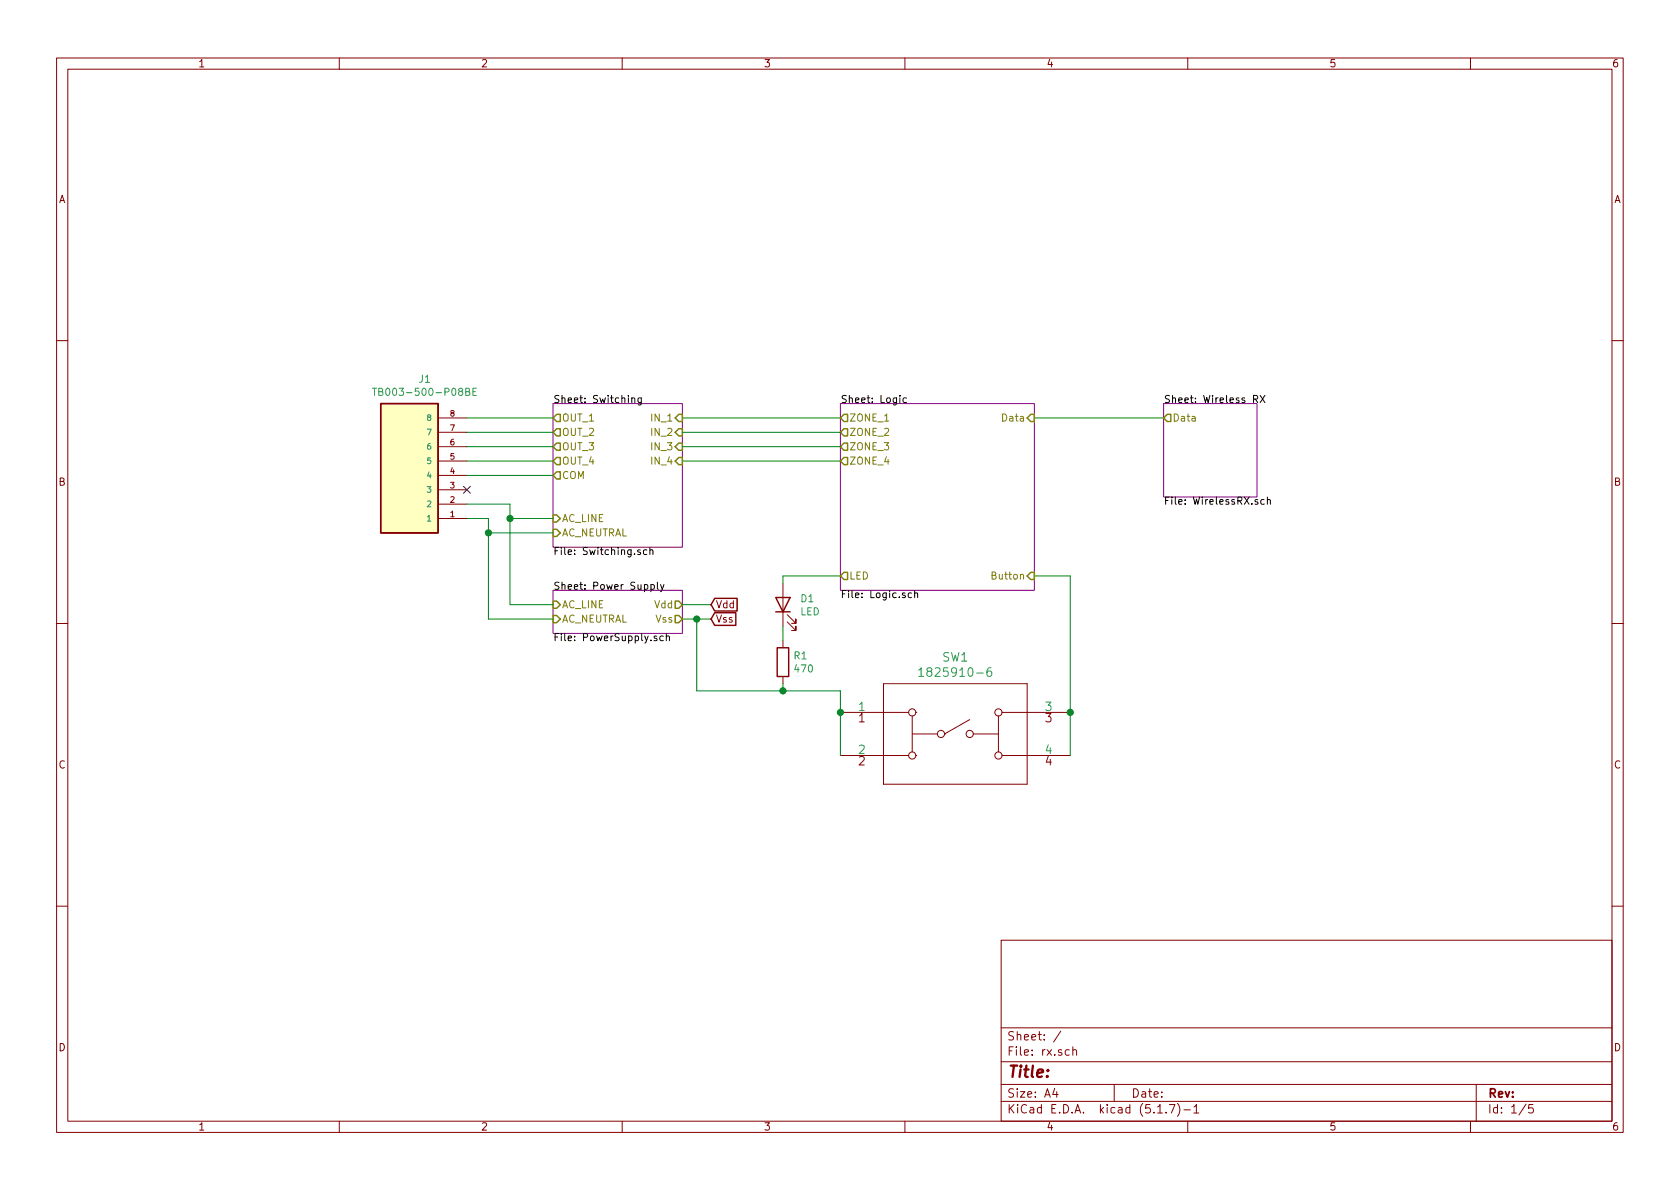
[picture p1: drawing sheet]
<svg xmlns="http://www.w3.org/2000/svg" width="297mm" height="210mm" viewBox="0 0 297 210" stroke-linecap="round" stroke-linejoin="round" font-family="sans-serif">
<g fill="none" stroke="#840000" stroke-width=".18">
<path d="M10 10.3h277v189.9h-277zM12 12.2h273v186.1h-273zM60 10.3v1.9M110 10.3v1.9M160 10.3v1.9M210 10.3v1.9M260 10.3v1.9M10 60.2h2M77.5 79h5M77.5 76.4h5M77.5 73.9h5M285 60.2h2"/>
<path d="M77.5 91.7h5M77.5 89.1h5M77.5 86.6h5M77.5 84.1h5M77.5 81.5h5M10 110.3h2M138.4 103.1v7.6M138.4 113.3v1.2M138.4 119.6v1.3M139.2 110l1.5 1.5v-.8v.8h-.7M139.2 108.7l1.5 1.5v-.7v.7h-.7M285 110.3h2"/>
<path d="M148.6 133.6h12.1M148.6 126h12.1M156.2 120.9h25.4v17.8h-25.4zM161.3 129.8h4.4M161.3 126.6v6.4M161.9 133.6h.1M161.9 126h.1M167 129.8h.1M171.4 127.2l-4.4 2.6M172.1 129.8h4.4M176.5 126.6v6.4M177.2 133.6h12"/>
<path d="M177.2 126h12M10 160.2h2M177 166.3h108v32h-108zM285 160.2h2M60 198.3v1.9M110 198.3v1.9M160 198.3v1.9M177 194.8h108M177 191.8h108M177 187.8h108M177 181.8h108M186.5 192.5l-.4 1h1"/>
<path d="M186.8 193v1M187.6 182.3l-1.3 2M189.1 185.7l-.5-.1-.3 .3 .1 .6 .2 .1 .5-.1M189.7 185.7h.1a.37 .37 0 0 1 .5 .1v.8M189.7 185.1v1.5M197 191.8v3M204.7 196.8h.8M206.2 196.7v.1M206.8 195.3h.9l-.6 1.5M208.2 195.1a1.71 1.71 0 0 1 0 2.3M209.3 196.3h1.2M210 198.3v1.9"/>
<path d="M211.1 195.8l.4-.5v1.5M211.1 196.8h.9M260 198.3v1.9M261 191.8v6.5M269.8 195.2l-1.2 2M271 195.3h-.7v.7l.2-.1 .5 .1 .1 .2-.1 .5-.2 .1-.5-.1"/>
<circle cx="161.3" cy="126" r=".63"/>
<circle cx="161.3" cy="133.6" r=".63"/>
<circle cx="166.4" cy="129.8" r=".63"/>
<circle cx="171.4" cy="129.8" r=".63"/>
<circle cx="176.5" cy="126" r=".63"/>
<circle cx="176.5" cy="133.6" r=".63"/>
</g>
<path d="M97.8 71.4h22.8v25.4h-22.8zM148.6 71.4h34.3v33h-34.3zM205.7 71.4h16.5v16.5h-16.5zM97.8 104.4h22.8v7.6h-22.8z" fill="none" stroke="#840084" stroke-width=".18"/>
<g fill="none" stroke="#000" stroke-width=".18">
<path d="M111.7 70.5l.2-.1h.3v.8M111.7 70.4v.8M113.4 70.4l-.1 1.1-.1 .1-.3-.1M113.4 70.4h-.4l-.2 .2 .1 .5h.5M159.1 69.9v.1M159.1 70.4v.8M160.3 70.4h-.4l-.2 .2 .1 .5h.5M221.6 70.6l.7-.1v-.5l-.7-.1v1.3M221.9 70.6l.5 .6M222.8 69.9l.8 1.3M223.6 69.9l-.8 1.3M113.2 97.3l-.3-.1-.2 .2 .1 .2 .4 .1v.3h-.5"/>
<path d="M114.4 97.3l-.4-.1-.2 .3 .1 .5h.5M114.9 97.4l.2-.2 .3 .1v.8M114.9 96.8v1.3M223.5 88.4l-.3-.1-.3 .3 .1 .5h.5M224.1 88.5l.2-.2 .3 .1v.8M224.1 87.9v1.3M115.1 103.4h.3l.3 .2-.1 .6h-.5M115.1 103.4v1.2M116.1 112.5h-.3l-.2 .1 .1 .2 .4 .1v.4h-.5M116.2 102.9v1.1l.2 .2M116.8 103.4l.3 .8M117.3 112.5h-.4l-.2 .2 .1 .6h.5"/>
<path d="M117.4 103.4l-.4 1.1-.2 .1M117.8 112.6l.2-.1h.3l.1 .8M117.8 112v1.3M161.2 104.9l-.4-.1-.2 .3 .1 .5h.5M161.7 105l.2-.2 .3 .1 .1 .8M161.7 104.4v1.3"/>
</g>
<g fill="none" stroke="#848400" stroke-width=".25">
<path d="M97.8 73.9l.6-.6h.7v1.2h-.7zM97.8 79l.6-.6h.7v1.2h-.7zM98.4 75.8h.7v1.3h-.7l-.6-.7zM119.4 76.4l.6-.6h.6v1.3h-.6zM120 73.3h.6v1.2h-.6l-.6-.6zM120 78.4h.6v1.2h-.6l-.6-.6zM149.2 73.3h.7v1.2h-.7l-.6-.6zM149.2 75.8h.7v1.3h-.7l-.6-.7zM149.2 78.4h.7v1.2h-.7l-.6-.6zM182.2 73.3h.7v1.2h-.7l-.6-.6zM206.4 73.3h.6v1.2h-.6l-.7-.6zM97.8 91.1h.6l.7 .6-.7 .6h-.6z"/>
<path d="M97.8 93.6h.6l.7 .6-.7 .7h-.6zM98.4 80.9h.7v1.3h-.7l-.6-.7zM98.4 83.4h.7v1.3h-.7l-.6-.6zM119.4 81.5l.6-.6h.6v1.3h-.6zM149.2 80.9h.7v1.3h-.7l-.6-.7zM97.8 106.3h.6l.7 .6-.7 .7h-.6zM97.8 108.8h.6l.7 .7-.7 .6h-.6zM119.4 106.3h.6l.6 .6-.6 .7h-.6zM119.4 108.8h.6l.6 .7-.6 .6h-.6zM149.2 101.2h.7v1.3h-.7l-.6-.7zM182.2 101.2h.7v1.3h-.7l-.6-.7z"/>
</g>
<path d="M67.3 71.4h10.2v22.8h-10.2zM126.4 105.8h3.9v2.2h-3.9l-.7-1.1zM126.4 108.4h3.7v2.2h-3.7l-.7-1.1zM137.2 105.7h2.5l-1.3 2.5zM137.2 108.2h2.5M137.4 114.5h2v5.1h-2z" fill="none" stroke="#840000" stroke-width=".25"/>
<path d="M65.8 68.7h.8M66.2 68.7v1.2M67 69.3l.5-.1 .2-.2-.1-.2-.6-.1v1.2h.5l.2-.1v-.3l-.3-.2M82.3 69.3l.6-.1 .1-.4-.7-.1v1.2h.5l.3-.2v-.2l-.3-.2M83.6 69.3h.4M84.2 68.7h-.6v1.2h.6M162.4 118.5l.5-.4v1.5M162.4 119.6h.9M175.2 118.1a.59 .59 0 0 0-.7 .6v.8a.48 .48 0 0 0 .8 0l.1-.6-.2-.2h-.4l-.3 .2" fill="none" stroke="#008484" stroke-width=".18"/>
<path d="M67.3 71.4h10.2v22.8h-10.2z" fill="#ffffc2" stroke="#ffffc2" stroke-width=".18"/>
<g fill="none" stroke="#008400" stroke-width=".18">
<path d="M82.5 73.9h15.3M82.5 76.4h15.3M82.5 79h15.3M120.6 73.9h28M120.6 76.4h28M120.6 79h28M182.9 73.9h22.8M82.5 91.7h3.9v17.8h11.4M82.5 89.1h7.7v17.8h7.6M82.5 84.1h15.3M82.5 81.5h15.3M86.4 94.2h11.4"/>
<path d="M90.2 91.7h7.6M120.6 81.5h28M120.6 109.5h5.1M120.6 106.9h5.1M123.2 109.5v12.7h25.4v11.4M138.4 110.7v2.6M148.6 101.8h-10.2v1.3M182.9 101.8h6.3v31.8M138.4 120.9v1.3"/>
</g>
<g fill="#008400" stroke="#008400" stroke-width=".25">
<circle cx="123.2" cy="109.5" r=".51"/>
<circle cx="138.4" cy="122.2" r=".51"/>
<circle cx="90.2" cy="91.7" r=".51"/>
<circle cx="148.6" cy="126" r=".51"/>
<circle cx="189.2" cy="126" r=".51"/>
<circle cx="86.4" cy="94.2" r=".51"/>
</g>
<path d="M81.9 86l1.3 1.2M83.2 86l-1.3 1.2" fill="none" stroke="#000084" stroke-width=".18"/>
<text font-size="2.8" fill="#840000" x="178" y="190.5">Title:</text>
<g font-size="2.1" fill="#008484">
<text x="163.8" y="119.7">1825910-6</text>
<text x="166.6" y="117">SW1</text>
<text x="151.8" y="125.7">1</text>
<text x="184.8" y="125.7">3</text>
<text x="151.8" y="133.3">2</text>
<text x="184.8" y="133.3">4</text>
</g>
<g font-size="2.1" fill="#840000">
<text x="151.8" y="127.7">1</text>
<text x="184.8" y="127.7">3</text>
<text x="151.8" y="135.4">2</text>
<text x="184.8" y="135.4">4</text>
<text x="178" y="184">Sheet: /</text>
<text x="178" y="186.7">File: rx.sch</text>
<text x="178" y="196.9">KiCad E.D.A. kicad (5.1.7)-1</text>
<text x="178" y="194.1">Size: A4</text>
<text x="200" y="194.1">Date:</text>
<text x="263" y="194.1">Rev:</text>
<text x="263" y="196.9">Id: 1/5</text>
</g>
<g font-size="1.8" fill="#840000">
<text x="35" y="11.9">1</text>
<text x="85" y="11.9">2</text>
<text x="135" y="11.9">3</text>
<text x="185" y="11.9">4</text>
<text x="235" y="11.9">5</text>
<text x="285" y="11.9">6</text>
<text x="10.4" y="35.9">A</text>
<text x="285.4" y="35.9">A</text>
<text x="10.4" y="85.9">B</text>
<text x="285.4" y="85.9">B</text>
<text x="126.5" y="107.6">Vdd</text>
<text x="126.5" y="110.1">Vss</text>
<text x="10.4" y="135.9">C</text>
<text x="285.4" y="135.9">C</text>
<text x="10.4" y="185.9">D</text>
<text x="285.4" y="185.9">D</text>
<text x="35" y="199.9">1</text>
<text x="85" y="199.9">2</text>
<text x="135" y="199.9">3</text>
<text x="185" y="199.9">4</text>
<text x="235" y="199.9">5</text>
<text x="285" y="199.9">6</text>
</g>
<g font-size="1.8" fill="#008484">
<text x="67.6" y="70">TB003-500-P08BE</text>
<text x="74.1" y="67.7">J1</text>
<text x="141.6" y="106.5">D1</text>
<text x="141.5" y="108.8">LED</text>
<text x="140.4" y="116.6">R1</text>
<text x="140.6" y="118.9">470</text>
</g>
<g font-size="1.8">
<text x="97.8" y="71.3">Sheet: Switching</text>
<text x="148.6" y="71.3">Sheet: Logic</text>
<text x="205.7" y="71.3">Sheet: Wireless RX</text>
<text x="205.7" y="89.2">File: WirelessRX.sch</text>
<text x="97.8" y="98.1">File: Switching.sch</text>
<text x="97.8" y="104.3">Sheet: Power Supply</text>
<text x="148.6" y="105.8">File: Logic.sch</text>
<text x="97.8" y="113.4">File: PowerSupply.sch</text>
</g>
<g font-size="1.8" fill="#848400">
<text x="99.3" y="74.5">OUT_1</text>
<text x="99.3" y="77.1">OUT_2</text>
<text x="115.4" y="74.5">IN_1</text>
<text x="115.4" y="77.1">IN_2</text>
<text x="150.1" y="74.5">ZONE_1</text>
<text x="150.1" y="77.1">ZONE_2</text>
<text x="177.5" y="74.5">Data</text>
<text x="207.3" y="74.5">Data</text>
<text x="99.3" y="79.6">OUT_3</text>
<text x="99.3" y="82.2">OUT_4</text>
<text x="115.4" y="79.6">IN_3</text>
<text x="115.4" y="82.2">IN_4</text>
<text x="150.1" y="82.2">ZONE_4</text>
<text x="150.1" y="79.6">ZONE_3</text>
<text x="99.3" y="84.7">COM</text>
<text x="99.3" y="92.3">AC_LINE</text>
<text x="99.3" y="94.9">AC_NEUTRAL</text>
<text x="99.3" y="107.6">AC_LINE</text>
<text x="115.8" y="107.6">Vdd</text>
<text x="150.1" y="102.5">LED</text>
<text x="175.7" y="102.5">Button</text>
<text x="99.3" y="110.1">AC_NEUTRAL</text>
<text x="116" y="110.1">Vss</text>
</g>
<g font-size="1.4" fill="#008484">
<text x="75.7" y="77">7</text>
<text x="75.7" y="74.4">8</text>
<text x="75.7" y="82">5</text>
<text x="75.7" y="79.5">6</text>
<text x="75.7" y="89.7">2</text>
<text x="75.7" y="87.1">3</text>
<text x="75.7" y="84.6">4</text>
<text x="75.7" y="92.2">1</text>
</g>
<g font-size="1.4" fill="#840000">
<text x="79.6" y="76.2">7</text>
<text x="79.6" y="73.7">8</text>
<text x="79.6" y="83.8">4</text>
<text x="79.6" y="81.3">5</text>
<text x="79.6" y="78.7">6</text>
<text x="79.6" y="88.9">2</text>
<text x="79.6" y="86.4">3</text>
<text x="79.6" y="91.4">1</text>
</g>
</svg>
